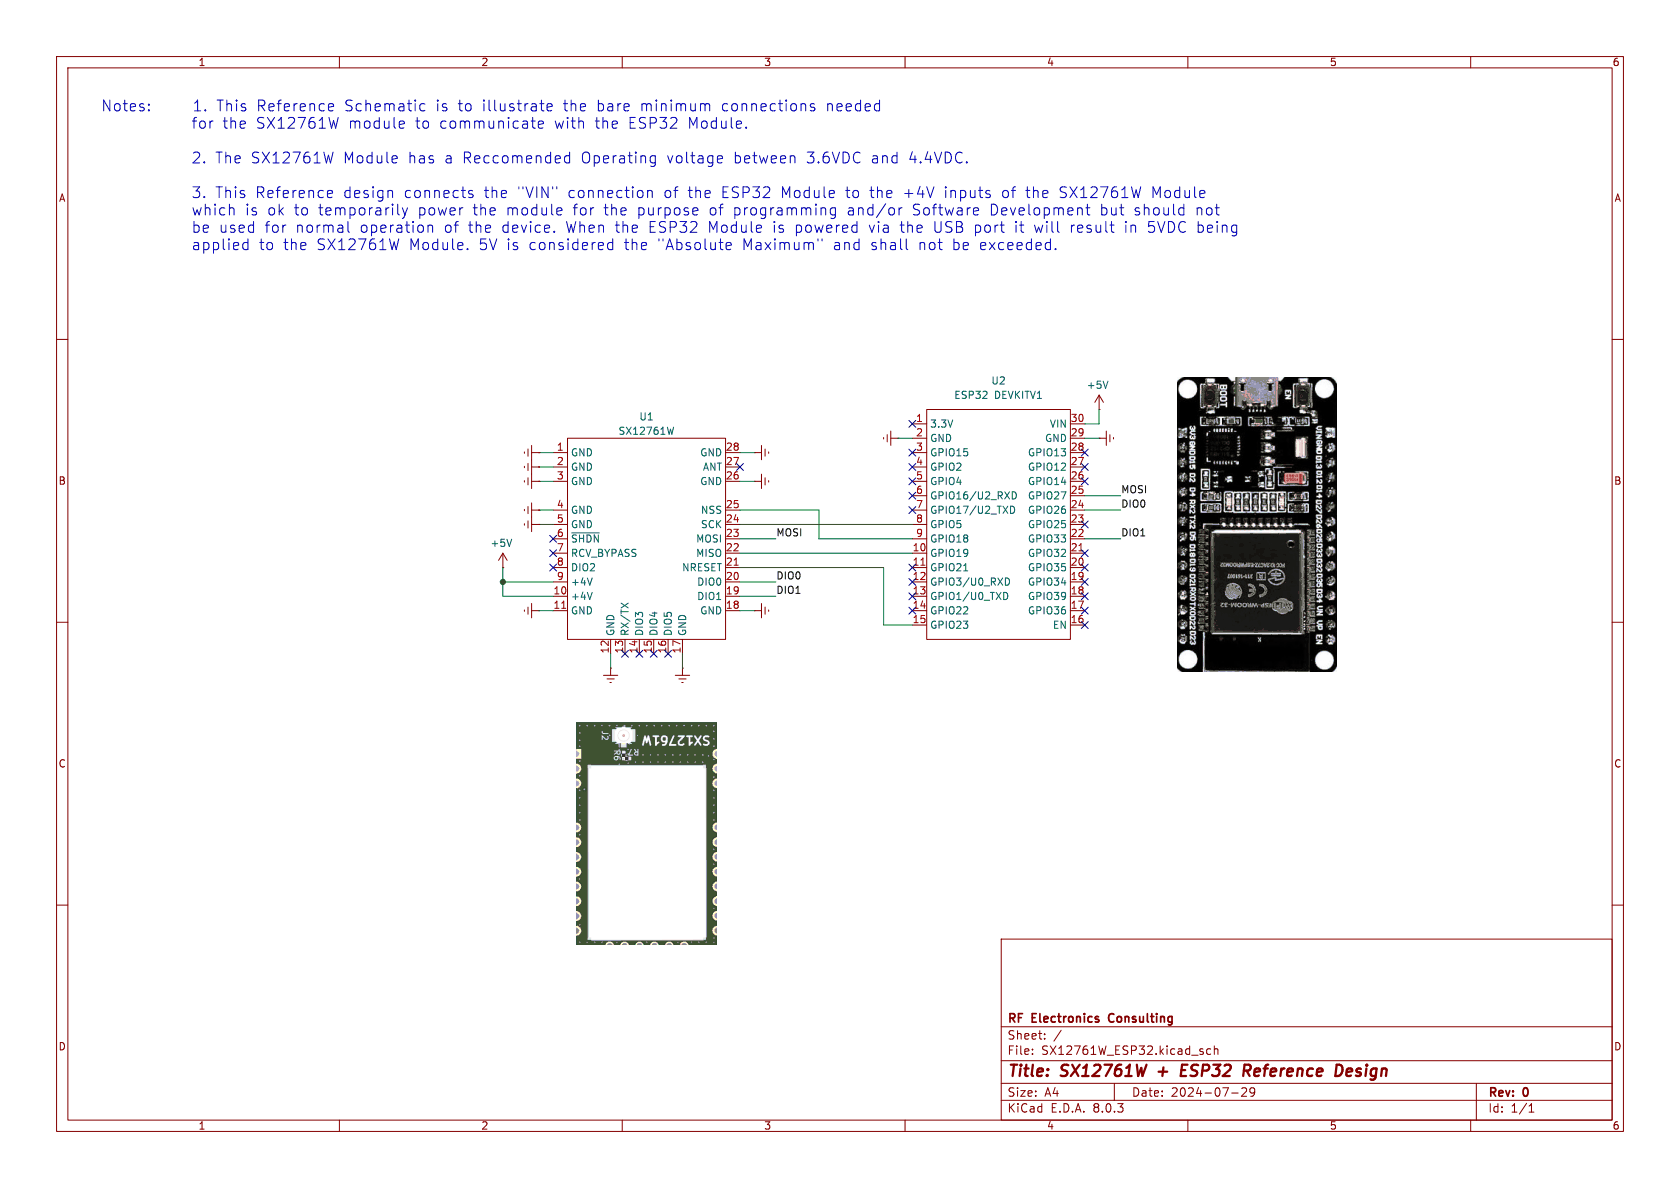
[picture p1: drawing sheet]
(kicad_sch
 (version 20231120)
 (generator "eeschema")
 (generator_version "8.0")
 (paper "A4")
 (title_block
  (title "SX12761W + ESP32 Reference Design")
  (date "2024-07-29")
  (rev "0")
  (company "RF Electronics Consulting"))
 (lib_symbols
  (symbol "RF_Electronics_Consulting:ESP_WROOM_32_ESP32_Development_Board" (exclude_from_sim no) (in_bom yes) (on_board yes)
   (property "Reference" "U2" (at 0 25.4 0) (effects (font (size 1.27 1.27))))
   (property "Value" "ESP32 DEVKITV1" (at 0 22.86 0) (effects (font (size 1.27 1.27))))
   (property "Footprint" "" (at 0 -10.16 0) (effects (font (size 1.27 1.27)) (hide yes)))
   (property "Datasheet" "" (at 0 -10.16 0) (effects (font (size 1.27 1.27)) (hide yes)))
   (property "Description" "" (at 0 -10.16 0) (effects (font (size 1.27 1.27)) (hide yes)))
   (symbol "ESP_WROOM_32_ESP32_Development_Board_0_1"
    (rectangle (start -12.7 20.32) (end 12.7 -20.32) (stroke (width 0) (type default)) (fill (type none))))
   (symbol "ESP_WROOM_32_ESP32_Development_Board_1_1"
    (pin power_out line (at -15.24 17.78 0) (length 2.54) (name "3.3V" (effects (font (size 1.27 1.27)))) (number "1" (effects (font (size 1.27 1.27)))))
    (pin bidirectional line (at -15.24 -5.08 0) (length 2.54) (name "GPIO19" (effects (font (size 1.27 1.27)))) (number "10" (effects (font (size 1.27 1.27)))))
    (pin bidirectional line (at -15.24 -7.62 0) (length 2.54) (name "GPIO21" (effects (font (size 1.27 1.27)))) (number "11" (effects (font (size 1.27 1.27)))))
    (pin bidirectional line (at -15.24 -10.16 0) (length 2.54) (name "GPIO3/U0_RXD" (effects (font (size 1.27 1.27)))) (number "12" (effects (font (size 1.27 1.27)))))
    (pin bidirectional line (at -15.24 -12.7 0) (length 2.54) (name "GPIO1/U0_TXD" (effects (font (size 1.27 1.27)))) (number "13" (effects (font (size 1.27 1.27)))))
    (pin bidirectional line (at -15.24 -15.24 0) (length 2.54) (name "GPIO22" (effects (font (size 1.27 1.27)))) (number "14" (effects (font (size 1.27 1.27)))))
    (pin bidirectional line (at -15.24 -17.78 0) (length 2.54) (name "GPIO23" (effects (font (size 1.27 1.27)))) (number "15" (effects (font (size 1.27 1.27)))))
    (pin input line (at 15.24 -17.78 180) (length 2.54) (name "EN" (effects (font (size 1.27 1.27)))) (number "16" (effects (font (size 1.27 1.27)))))
    (pin bidirectional line (at 15.24 -15.24 180) (length 2.54) (name "GPIO36" (effects (font (size 1.27 1.27)))) (number "17" (effects (font (size 1.27 1.27)))))
    (pin bidirectional line (at 15.24 -12.7 180) (length 2.54) (name "GPIO39" (effects (font (size 1.27 1.27)))) (number "18" (effects (font (size 1.27 1.27)))))
    (pin bidirectional line (at 15.24 -10.16 180) (length 2.54) (name "GPIO34" (effects (font (size 1.27 1.27)))) (number "19" (effects (font (size 1.27 1.27)))))
    (pin power_in line (at -15.24 15.24 0) (length 2.54) (name "GND" (effects (font (size 1.27 1.27)))) (number "2" (effects (font (size 1.27 1.27)))))
    (pin bidirectional line (at 15.24 -7.62 180) (length 2.54) (name "GPIO35" (effects (font (size 1.27 1.27)))) (number "20" (effects (font (size 1.27 1.27)))))
    (pin bidirectional line (at 15.24 -5.08 180) (length 2.54) (name "GPIO32" (effects (font (size 1.27 1.27)))) (number "21" (effects (font (size 1.27 1.27)))))
    (pin bidirectional line (at 15.24 -2.54 180) (length 2.54) (name "GPIO33" (effects (font (size 1.27 1.27)))) (number "22" (effects (font (size 1.27 1.27)))))
    (pin bidirectional line (at 15.24 0 180) (length 2.54) (name "GPIO25" (effects (font (size 1.27 1.27)))) (number "23" (effects (font (size 1.27 1.27)))))
    (pin bidirectional line (at 15.24 2.54 180) (length 2.54) (name "GPIO26" (effects (font (size 1.27 1.27)))) (number "24" (effects (font (size 1.27 1.27)))))
    (pin bidirectional line (at 15.24 5.08 180) (length 2.54) (name "GPIO27" (effects (font (size 1.27 1.27)))) (number "25" (effects (font (size 1.27 1.27)))))
    (pin bidirectional line (at 15.24 7.62 180) (length 2.54) (name "GPIO14" (effects (font (size 1.27 1.27)))) (number "26" (effects (font (size 1.27 1.27)))))
    (pin bidirectional line (at 15.24 10.16 180) (length 2.54) (name "GPIO12" (effects (font (size 1.27 1.27)))) (number "27" (effects (font (size 1.27 1.27)))))
    (pin bidirectional line (at 15.24 12.7 180) (length 2.54) (name "GPIO13" (effects (font (size 1.27 1.27)))) (number "28" (effects (font (size 1.27 1.27)))))
    (pin power_in line (at 15.24 15.24 180) (length 2.54) (name "GND" (effects (font (size 1.27 1.27)))) (number "29" (effects (font (size 1.27 1.27)))))
    (pin bidirectional line (at -15.24 12.7 0) (length 2.54) (name "GPIO15" (effects (font (size 1.27 1.27)))) (number "3" (effects (font (size 1.27 1.27)))))
    (pin power_out line (at 15.24 17.78 180) (length 2.54) (name "VIN" (effects (font (size 1.27 1.27)))) (number "30" (effects (font (size 1.27 1.27)))))
    (pin bidirectional line (at -15.24 10.16 0) (length 2.54) (name "GPIO2" (effects (font (size 1.27 1.27)))) (number "4" (effects (font (size 1.27 1.27)))))
    (pin bidirectional line (at -15.24 7.62 0) (length 2.54) (name "GPIO4" (effects (font (size 1.27 1.27)))) (number "5" (effects (font (size 1.27 1.27)))))
    (pin bidirectional line (at -15.24 5.08 0) (length 2.54) (name "GPIO16/U2_RXD" (effects (font (size 1.27 1.27)))) (number "6" (effects (font (size 1.27 1.27)))))
    (pin bidirectional line (at -15.24 2.54 0) (length 2.54) (name "GPIO17/U2_TXD" (effects (font (size 1.27 1.27)))) (number "7" (effects (font (size 1.27 1.27)))))
    (pin bidirectional line (at -15.24 0 0) (length 2.54) (name "GPIO5" (effects (font (size 1.27 1.27)))) (number "8" (effects (font (size 1.27 1.27)))))
    (pin bidirectional line (at -15.24 -2.54 0) (length 2.54) (name "GPIO18" (effects (font (size 1.27 1.27)))) (number "9" (effects (font (size 1.27 1.27)))))))
  (symbol "RF_Electronics_Consulting:SX12761W" (exclude_from_sim no) (in_bom yes) (on_board yes)
   (property "Reference" "U1" (at 0 21.59 0) (effects (font (size 1.27 1.27))))
   (property "Value" "SX12761W" (at 0 19.05 0) (effects (font (size 1.27 1.27))))
   (property "Footprint" "" (at -7.62 8.89 0) (effects (font (size 1.27 1.27)) (hide yes)))
   (property "Datasheet" "" (at -7.62 8.89 0) (effects (font (size 1.27 1.27)) (hide yes)))
   (property "Description" "" (at -7.62 8.89 0) (effects (font (size 1.27 1.27)) (hide yes)))
   (symbol "SX12761W_0_1"
    (rectangle (start -13.97 17.78) (end 13.97 -17.78) (stroke (width 0) (type default)) (fill (type none))))
   (symbol "SX12761W_1_1"
    (pin power_in line (at -16.51 15.24 0) (length 2.54) (name "GND" (effects (font (size 1.27 1.27)))) (number "1" (effects (font (size 1.27 1.27)))))
    (pin power_in line (at -16.51 -10.16 0) (length 2.54) (name "+4V" (effects (font (size 1.27 1.27)))) (number "10" (effects (font (size 1.27 1.27)))))
    (pin power_in line (at -16.51 -12.7 0) (length 2.54) (name "GND" (effects (font (size 1.27 1.27)))) (number "11" (effects (font (size 1.27 1.27)))))
    (pin power_in line (at -6.35 -20.32 90) (length 2.54) (name "GND" (effects (font (size 1.27 1.27)))) (number "12" (effects (font (size 1.27 1.27)))))
    (pin output line (at -3.81 -20.32 90) (length 2.54) (name "RX/TX" (effects (font (size 1.27 1.27)))) (number "13" (effects (font (size 1.27 1.27)))))
    (pin bidirectional line (at -1.27 -20.32 90) (length 2.54) (name "DIO3" (effects (font (size 1.27 1.27)))) (number "14" (effects (font (size 1.27 1.27)))))
    (pin bidirectional line (at 1.27 -20.32 90) (length 2.54) (name "DIO4" (effects (font (size 1.27 1.27)))) (number "15" (effects (font (size 1.27 1.27)))))
    (pin bidirectional line (at 3.81 -20.32 90) (length 2.54) (name "DIO5" (effects (font (size 1.27 1.27)))) (number "16" (effects (font (size 1.27 1.27)))))
    (pin power_in line (at 6.35 -20.32 90) (length 2.54) (name "GND" (effects (font (size 1.27 1.27)))) (number "17" (effects (font (size 1.27 1.27)))))
    (pin power_in line (at 16.51 -12.7 180) (length 2.54) (name "GND" (effects (font (size 1.27 1.27)))) (number "18" (effects (font (size 1.27 1.27)))))
    (pin bidirectional line (at 16.51 -10.16 180) (length 2.54) (name "DIO1" (effects (font (size 1.27 1.27)))) (number "19" (effects (font (size 1.27 1.27)))))
    (pin power_in line (at -16.51 12.7 0) (length 2.54) (name "GND" (effects (font (size 1.27 1.27)))) (number "2" (effects (font (size 1.27 1.27)))))
    (pin bidirectional line (at 16.51 -7.62 180) (length 2.54) (name "DIO0" (effects (font (size 1.27 1.27)))) (number "20" (effects (font (size 1.27 1.27)))))
    (pin input line (at 16.51 -5.08 180) (length 2.54) (name "NRESET" (effects (font (size 1.27 1.27)))) (number "21" (effects (font (size 1.27 1.27)))))
    (pin output line (at 16.51 -2.54 180) (length 2.54) (name "MISO" (effects (font (size 1.27 1.27)))) (number "22" (effects (font (size 1.27 1.27)))))
    (pin input line (at 16.51 0 180) (length 2.54) (name "MOSI" (effects (font (size 1.27 1.27)))) (number "23" (effects (font (size 1.27 1.27)))))
    (pin input line (at 16.51 2.54 180) (length 2.54) (name "SCK" (effects (font (size 1.27 1.27)))) (number "24" (effects (font (size 1.27 1.27)))))
    (pin input line (at 16.51 5.08 180) (length 2.54) (name "NSS" (effects (font (size 1.27 1.27)))) (number "25" (effects (font (size 1.27 1.27)))))
    (pin power_in line (at 16.51 10.16 180) (length 2.54) (name "GND" (effects (font (size 1.27 1.27)))) (number "26" (effects (font (size 1.27 1.27)))))
    (pin output line (at 16.51 12.7 180) (length 2.54) (name "ANT" (effects (font (size 1.27 1.27)))) (number "27" (effects (font (size 1.27 1.27)))))
    (pin power_in line (at 16.51 15.24 180) (length 2.54) (name "GND" (effects (font (size 1.27 1.27)))) (number "28" (effects (font (size 1.27 1.27)))))
    (pin power_in line (at -16.51 10.16 0) (length 2.54) (name "GND" (effects (font (size 1.27 1.27)))) (number "3" (effects (font (size 1.27 1.27)))))
    (pin power_in line (at -16.51 5.08 0) (length 2.54) (name "GND" (effects (font (size 1.27 1.27)))) (number "4" (effects (font (size 1.27 1.27)))))
    (pin power_in line (at -16.51 2.54 0) (length 2.54) (name "GND" (effects (font (size 1.27 1.27)))) (number "5" (effects (font (size 1.27 1.27)))))
    (pin input line (at -16.51 0 0) (length 2.54) (name "~{SHDN}" (effects (font (size 1.27 1.27)))) (number "6" (effects (font (size 1.27 1.27)))))
    (pin input line (at -16.51 -2.54 0) (length 2.54) (name "RCV_BYPASS" (effects (font (size 1.27 1.27)))) (number "7" (effects (font (size 1.27 1.27)))))
    (pin bidirectional line (at -16.51 -5.08 0) (length 2.54) (name "DIO2" (effects (font (size 1.27 1.27)))) (number "8" (effects (font (size 1.27 1.27)))))
    (pin power_in line (at -16.51 -7.62 0) (length 2.54) (name "+4V" (effects (font (size 1.27 1.27)))) (number "9" (effects (font (size 1.27 1.27)))))))
  (symbol "power:+5V"
   (power)
   (pin_numbers hide)
   (pin_names
    (offset 0) hide) (exclude_from_sim no) (in_bom yes) (on_board yes)
   (property "Reference" "#PWR" (at 0 -3.81 0) (effects (font (size 1.27 1.27)) (hide yes)))
   (property "Value" "+5V" (at 0 3.556 0) (effects (font (size 1.27 1.27))))
   (property "Footprint" "" (at 0 0 0) (effects (font (size 1.27 1.27)) (hide yes)))
   (property "Datasheet" "" (at 0 0 0) (effects (font (size 1.27 1.27)) (hide yes)))
   (property "Description" "Power symbol creates a global label with name \"+5V\"" (at 0 0 0) (effects (font (size 1.27 1.27)) (hide yes)))
   (symbol "+5V_0_1"
    (polyline (pts (xy -0.762 1.27) (xy 0 2.54)) (stroke (width 0) (type default)) (fill (type none)))
    (polyline (pts (xy 0 0) (xy 0 2.54)) (stroke (width 0) (type default)) (fill (type none)))
    (polyline (pts (xy 0 2.54) (xy 0.762 1.27)) (stroke (width 0) (type default)) (fill (type none))))
   (symbol "+5V_1_1"
    (pin power_in line (at 0 0 90) (length 0) (name "~" (effects (font (size 1.27 1.27)))) (number "1" (effects (font (size 1.27 1.27)))))))
  (symbol "power:GNDREF"
   (power)
   (pin_numbers hide)
   (pin_names
    (offset 0) hide) (exclude_from_sim no) (in_bom yes) (on_board yes)
   (property "Reference" "#PWR" (at 0 -6.35 0) (effects (font (size 1.27 1.27)) (hide yes)))
   (property "Value" "GNDREF" (at 0 -3.81 0) (effects (font (size 1.27 1.27))))
   (property "Footprint" "" (at 0 0 0) (effects (font (size 1.27 1.27)) (hide yes)))
   (property "Datasheet" "" (at 0 0 0) (effects (font (size 1.27 1.27)) (hide yes)))
   (property "Description" "Power symbol creates a global label with name \"GNDREF\" , reference supply ground" (at 0 0 0) (effects (font (size 1.27 1.27)) (hide yes)))
   (symbol "GNDREF_0_1"
    (polyline (pts (xy -0.635 -1.905) (xy 0.635 -1.905)) (stroke (width 0) (type default)) (fill (type none)))
    (polyline (pts (xy -0.127 -2.54) (xy 0.127 -2.54)) (stroke (width 0) (type default)) (fill (type none)))
    (polyline (pts (xy 0 -1.27) (xy 0 0)) (stroke (width 0) (type default)) (fill (type none)))
    (polyline (pts (xy 1.27 -1.27) (xy -1.27 -1.27)) (stroke (width 0) (type default)) (fill (type none))))
   (symbol "GNDREF_1_1"
    (pin power_in line (at 0 0 270) (length 0) (name "~" (effects (font (size 1.27 1.27)))) (number "1" (effects (font (size 1.27 1.27))))))))
 (junction
  (at 88.9 102.87)
  (diameter 0)
  (color 0 0 0 0))
 (no_connect
  (at 191.77 97.79))
 (no_connect
  (at 161.29 107.95))
 (no_connect
  (at 191.77 82.55))
 (no_connect
  (at 97.79 97.79))
 (no_connect
  (at 130.81 82.55))
 (no_connect
  (at 113.03 115.57))
 (no_connect
  (at 191.77 80.01))
 (no_connect
  (at 161.29 87.63))
 (no_connect
  (at 161.29 82.55))
 (no_connect
  (at 191.77 102.87))
 (no_connect
  (at 191.77 110.49))
 (no_connect
  (at 191.77 107.95))
 (no_connect
  (at 161.29 105.41))
 (no_connect
  (at 191.77 105.41))
 (no_connect
  (at 161.29 100.33))
 (no_connect
  (at 161.29 74.93))
 (no_connect
  (at 161.29 90.17))
 (no_connect
  (at 191.77 92.71))
 (no_connect
  (at 97.79 100.33))
 (no_connect
  (at 118.11 115.57))
 (no_connect
  (at 161.29 102.87))
 (no_connect
  (at 97.79 95.25))
 (no_connect
  (at 191.77 100.33))
 (no_connect
  (at 161.29 85.09))
 (no_connect
  (at 161.29 80.01))
 (no_connect
  (at 115.57 115.57))
 (no_connect
  (at 110.49 115.57))
 (no_connect
  (at 191.77 85.09))
 (wire
  (pts (xy 191.77 77.47) (xy 194.31 77.47))
  (stroke (width 0) (type default)))
 (wire
  (pts (xy 130.81 97.79) (xy 161.29 97.79))
  (stroke (width 0) (type default)))
 (wire
  (pts (xy 130.81 102.87) (xy 137.16 102.87))
  (stroke (width 0) (type default)))
 (wire
  (pts (xy 130.81 105.41) (xy 137.16 105.41))
  (stroke (width 0) (type default)))
 (wire
  (pts (xy 161.29 110.49) (xy 156.21 110.49))
  (stroke (width 0) (type default)))
 (wire
  (pts (xy 88.9 102.87) (xy 88.9 100.33))
  (stroke (width 0) (type default)))
 (wire
  (pts (xy 95.25 107.95) (xy 97.79 107.95))
  (stroke (width 0) (type default)))
 (wire
  (pts (xy 88.9 105.41) (xy 88.9 102.87))
  (stroke (width 0) (type default)))
 (wire
  (pts (xy 158.75 77.47) (xy 161.29 77.47))
  (stroke (width 0) (type default)))
 (wire
  (pts (xy 97.79 102.87) (xy 88.9 102.87))
  (stroke (width 0) (type default)))
 (wire
  (pts (xy 130.81 92.71) (xy 161.29 92.71))
  (stroke (width 0) (type default)))
 (wire
  (pts (xy 130.81 107.95) (xy 133.35 107.95))
  (stroke (width 0) (type default)))
 (wire
  (pts (xy 191.77 74.93) (xy 194.31 74.93))
  (stroke (width 0) (type default)))
 (wire
  (pts (xy 156.21 100.33) (xy 130.81 100.33))
  (stroke (width 0) (type default)))
 (wire
  (pts (xy 95.25 92.71) (xy 97.79 92.71))
  (stroke (width 0) (type default)))
 (wire
  (pts (xy 161.29 95.25) (xy 144.78 95.25))
  (stroke (width 0) (type default)))
 (wire
  (pts (xy 130.81 95.25) (xy 137.16 95.25))
  (stroke (width 0) (type default)))
 (wire
  (pts (xy 194.31 74.93) (xy 194.31 72.39))
  (stroke (width 0) (type default)))
 (wire
  (pts (xy 95.25 82.55) (xy 97.79 82.55))
  (stroke (width 0) (type default)))
 (wire
  (pts (xy 191.77 90.17) (xy 198.12 90.17))
  (stroke (width 0) (type default)))
 (wire
  (pts (xy 107.95 115.57) (xy 107.95 118.11))
  (stroke (width 0) (type default)))
 (wire
  (pts (xy 130.81 85.09) (xy 133.35 85.09))
  (stroke (width 0) (type default)))
 (wire
  (pts (xy 97.79 105.41) (xy 88.9 105.41))
  (stroke (width 0) (type default)))
 (wire
  (pts (xy 95.25 80.01) (xy 97.79 80.01))
  (stroke (width 0) (type default)))
 (wire
  (pts (xy 95.25 90.17) (xy 97.79 90.17))
  (stroke (width 0) (type default)))
 (wire
  (pts (xy 144.78 90.17) (xy 130.81 90.17))
  (stroke (width 0) (type default)))
 (wire
  (pts (xy 95.25 85.09) (xy 97.79 85.09))
  (stroke (width 0) (type default)))
 (wire
  (pts (xy 130.81 80.01) (xy 133.35 80.01))
  (stroke (width 0) (type default)))
 (wire
  (pts (xy 144.78 95.25) (xy 144.78 90.17))
  (stroke (width 0) (type default)))
 (wire
  (pts (xy 156.21 110.49) (xy 156.21 100.33))
  (stroke (width 0) (type default)))
 (wire
  (pts (xy 191.77 87.63) (xy 198.12 87.63))
  (stroke (width 0) (type default)))
 (wire
  (pts (xy 191.77 95.25) (xy 198.12 95.25))
  (stroke (width 0) (type default)))
 (wire
  (pts (xy 120.65 115.57) (xy 120.65 118.11))
  (stroke (width 0) (type default)))
 (image
  (at 222.25 92.71)
  (scale 0.489127)
  (data))
 (image
  (at 114.3 147.32)
  (scale 0.313313)
  (data))
 (text "Notes:     1. This Reference Schematic is to illustrate the bare minimum connections needed \n           for the SX12761W module to communicate with the ESP32 Module. \n\n           2. The SX12761W Module has a Reccomended Operating voltage between 3.6VDC and 4.4VDC.\n\n           3. This Reference design connects the \"VIN\" connection of the ESP32 Module to the +4V inputs of the SX12761W Module \n           which is ok to temporarily power the module for the purpose of programming and/or Software Development but should not \n           be used for normal operation of the device. When the ESP32 Module is powered via the USB port it will result in 5VDC being\n           applied to the SX12761W Module. 5V is considered the \"Absolute Maximum\" and shall not be exceeded."
  (exclude_from_sim no)
  (at 17.78 31.242 0)
  (effects (font (size 1.905 1.905)) (justify left)))
 (label "DIO0"
  (at 137.16 102.87 0)
  (fields_autoplaced yes)
  (effects (font (size 1.27 1.27)) (justify left bottom)))
 (label "MOSI"
  (at 198.12 87.63 0)
  (fields_autoplaced yes)
  (effects (font (size 1.27 1.27)) (justify left bottom)))
 (label "DIO1"
  (at 198.12 95.25 0)
  (fields_autoplaced yes)
  (effects (font (size 1.27 1.27)) (justify left bottom)))
 (label "DIO0"
  (at 198.12 90.17 0)
  (fields_autoplaced yes)
  (effects (font (size 1.27 1.27)) (justify left bottom)))
 (label "MOSI"
  (at 137.16 95.25 0)
  (fields_autoplaced yes)
  (effects (font (size 1.27 1.27)) (justify left bottom)))
 (label "DIO1"
  (at 137.16 105.41 0)
  (fields_autoplaced yes)
  (effects (font (size 1.27 1.27)) (justify left bottom)))
 (symbol
  (lib_id "power:GNDREF")
  (at 133.35 80.01 90)
  (unit 1)
  (exclude_from_sim no)
  (in_bom yes)
  (on_board yes)
  (dnp no)
  (fields_autoplaced yes)
  (property "Reference" "#PWR014" (at 139.7 80.01 0) (effects (font (size 1.27 1.27)) (hide yes)))
  (property "Value" "GNDREF" (at 137.16 80.0101 90) (effects (font (size 1.27 1.27)) (justify right) (hide yes)))
  (property "Footprint" "" (at 133.35 80.01 0) (effects (font (size 1.27 1.27)) (hide yes)))
  (property "Datasheet" "" (at 133.35 80.01 0) (effects (font (size 1.27 1.27)) (hide yes)))
  (property "Description" "Power symbol creates a global label with name \"GNDREF\" , reference supply ground" (at 133.35 80.01 0) (effects (font (size 1.27 1.27)) (hide yes)))
  (pin "1"))
 (symbol
  (lib_id "power:GNDREF")
  (at 95.25 85.09 270)
  (unit 1)
  (exclude_from_sim no)
  (in_bom yes)
  (on_board yes)
  (dnp no)
  (fields_autoplaced yes)
  (property "Reference" "#PWR06" (at 88.9 85.09 0) (effects (font (size 1.27 1.27)) (hide yes)))
  (property "Value" "GNDREF" (at 91.44 85.0899 90) (effects (font (size 1.27 1.27)) (justify right) (hide yes)))
  (property "Footprint" "" (at 95.25 85.09 0) (effects (font (size 1.27 1.27)) (hide yes)))
  (property "Datasheet" "" (at 95.25 85.09 0) (effects (font (size 1.27 1.27)) (hide yes)))
  (property "Description" "Power symbol creates a global label with name \"GNDREF\" , reference supply ground" (at 95.25 85.09 0) (effects (font (size 1.27 1.27)) (hide yes)))
  (pin "1"))
 (symbol
  (lib_id "power:GNDREF")
  (at 95.25 92.71 270)
  (unit 1)
  (exclude_from_sim no)
  (in_bom yes)
  (on_board yes)
  (dnp no)
  (fields_autoplaced yes)
  (property "Reference" "#PWR08" (at 88.9 92.71 0) (effects (font (size 1.27 1.27)) (hide yes)))
  (property "Value" "GNDREF" (at 91.44 92.7099 90) (effects (font (size 1.27 1.27)) (justify right) (hide yes)))
  (property "Footprint" "" (at 95.25 92.71 0) (effects (font (size 1.27 1.27)) (hide yes)))
  (property "Datasheet" "" (at 95.25 92.71 0) (effects (font (size 1.27 1.27)) (hide yes)))
  (property "Description" "Power symbol creates a global label with name \"GNDREF\" , reference supply ground" (at 95.25 92.71 0) (effects (font (size 1.27 1.27)) (hide yes)))
  (pin "1"))
 (symbol
  (lib_id "power:+5V")
  (at 88.9 100.33 0)
  (unit 1)
  (exclude_from_sim no)
  (in_bom yes)
  (on_board yes)
  (dnp no)
  (property "Reference" "#PWR015" (at 88.9 104.14 0) (effects (font (size 1.27 1.27)) (hide yes)))
  (property "Value" "+5V" (at 88.646 96.012 0) (effects (font (size 1.27 1.27))))
  (property "Footprint" "" (at 88.9 100.33 0) (effects (font (size 1.27 1.27)) (hide yes)))
  (property "Datasheet" "" (at 88.9 100.33 0) (effects (font (size 1.27 1.27)) (hide yes)))
  (property "Description" "Power symbol creates a global label with name \"+5V\"" (at 88.9 100.33 0) (effects (font (size 1.27 1.27)) (hide yes)))
  (pin "1"))
 (symbol
  (lib_id "power:GNDREF")
  (at 107.95 118.11 0)
  (unit 1)
  (exclude_from_sim no)
  (in_bom yes)
  (on_board yes)
  (dnp no)
  (fields_autoplaced yes)
  (property "Reference" "#PWR010" (at 107.95 124.46 0) (effects (font (size 1.27 1.27)) (hide yes)))
  (property "Value" "GNDREF" (at 107.9499 121.92 90) (effects (font (size 1.27 1.27)) (justify right) (hide yes)))
  (property "Footprint" "" (at 107.95 118.11 0) (effects (font (size 1.27 1.27)) (hide yes)))
  (property "Datasheet" "" (at 107.95 118.11 0) (effects (font (size 1.27 1.27)) (hide yes)))
  (property "Description" "Power symbol creates a global label with name \"GNDREF\" , reference supply ground" (at 107.95 118.11 0) (effects (font (size 1.27 1.27)) (hide yes)))
  (pin "1"))
 (symbol
  (lib_id "power:GNDREF")
  (at 133.35 85.09 90)
  (unit 1)
  (exclude_from_sim no)
  (in_bom yes)
  (on_board yes)
  (dnp no)
  (fields_autoplaced yes)
  (property "Reference" "#PWR013" (at 139.7 85.09 0) (effects (font (size 1.27 1.27)) (hide yes)))
  (property "Value" "GNDREF" (at 137.16 85.0901 90) (effects (font (size 1.27 1.27)) (justify right) (hide yes)))
  (property "Footprint" "" (at 133.35 85.09 0) (effects (font (size 1.27 1.27)) (hide yes)))
  (property "Datasheet" "" (at 133.35 85.09 0) (effects (font (size 1.27 1.27)) (hide yes)))
  (property "Description" "Power symbol creates a global label with name \"GNDREF\" , reference supply ground" (at 133.35 85.09 0) (effects (font (size 1.27 1.27)) (hide yes)))
  (pin "1"))
 (symbol
  (lib_id "power:+5V")
  (at 194.31 72.39 0)
  (unit 1)
  (exclude_from_sim no)
  (in_bom yes)
  (on_board yes)
  (dnp no)
  (property "Reference" "#PWR01" (at 194.31 76.2 0) (effects (font (size 1.27 1.27)) (hide yes)))
  (property "Value" "+5V" (at 194.056 68.072 0) (effects (font (size 1.27 1.27))))
  (property "Footprint" "" (at 194.31 72.39 0) (effects (font (size 1.27 1.27)) (hide yes)))
  (property "Datasheet" "" (at 194.31 72.39 0) (effects (font (size 1.27 1.27)) (hide yes)))
  (property "Description" "Power symbol creates a global label with name \"+5V\"" (at 194.31 72.39 0) (effects (font (size 1.27 1.27)) (hide yes)))
  (pin "1"))
 (symbol
  (lib_id "power:GNDREF")
  (at 95.25 107.95 270)
  (unit 1)
  (exclude_from_sim no)
  (in_bom yes)
  (on_board yes)
  (dnp no)
  (fields_autoplaced yes)
  (property "Reference" "#PWR09" (at 88.9 107.95 0) (effects (font (size 1.27 1.27)) (hide yes)))
  (property "Value" "GNDREF" (at 91.44 107.9499 90) (effects (font (size 1.27 1.27)) (justify right) (hide yes)))
  (property "Footprint" "" (at 95.25 107.95 0) (effects (font (size 1.27 1.27)) (hide yes)))
  (property "Datasheet" "" (at 95.25 107.95 0) (effects (font (size 1.27 1.27)) (hide yes)))
  (property "Description" "Power symbol creates a global label with name \"GNDREF\" , reference supply ground" (at 95.25 107.95 0) (effects (font (size 1.27 1.27)) (hide yes)))
  (pin "1"))
 (symbol
  (lib_id "power:GNDREF")
  (at 95.25 80.01 270)
  (unit 1)
  (exclude_from_sim no)
  (in_bom yes)
  (on_board yes)
  (dnp no)
  (fields_autoplaced yes)
  (property "Reference" "#PWR04" (at 88.9 80.01 0) (effects (font (size 1.27 1.27)) (hide yes)))
  (property "Value" "GNDREF" (at 91.44 80.0099 90) (effects (font (size 1.27 1.27)) (justify right) (hide yes)))
  (property "Footprint" "" (at 95.25 80.01 0) (effects (font (size 1.27 1.27)) (hide yes)))
  (property "Datasheet" "" (at 95.25 80.01 0) (effects (font (size 1.27 1.27)) (hide yes)))
  (property "Description" "Power symbol creates a global label with name \"GNDREF\" , reference supply ground" (at 95.25 80.01 0) (effects (font (size 1.27 1.27)) (hide yes)))
  (pin "1"))
 (symbol
  (lib_id "power:GNDREF")
  (at 158.75 77.47 270)
  (unit 1)
  (exclude_from_sim no)
  (in_bom yes)
  (on_board yes)
  (dnp no)
  (fields_autoplaced yes)
  (property "Reference" "#PWR03" (at 152.4 77.47 0) (effects (font (size 1.27 1.27)) (hide yes)))
  (property "Value" "GNDREF" (at 154.94 77.4701 90) (effects (font (size 1.27 1.27)) (justify right) (hide yes)))
  (property "Footprint" "" (at 158.75 77.47 0) (effects (font (size 1.27 1.27)) (hide yes)))
  (property "Datasheet" "" (at 158.75 77.47 0) (effects (font (size 1.27 1.27)) (hide yes)))
  (property "Description" "Power symbol creates a global label with name \"GNDREF\" , reference supply ground" (at 158.75 77.47 0) (effects (font (size 1.27 1.27)) (hide yes)))
  (pin "1"))
 (symbol
  (lib_id "RF_Electronics_Consulting:SX12761W")
  (at 114.3 95.25 0)
  (unit 1)
  (exclude_from_sim no)
  (in_bom yes)
  (on_board yes)
  (dnp no)
  (fields_autoplaced yes)
  (property "Reference" "U1" (at 114.3 73.66 0) (effects (font (size 1.27 1.27))))
  (property "Value" "SX12761W" (at 114.3 76.2 0) (effects (font (size 1.27 1.27))))
  (property "Footprint" "" (at 106.68 86.36 0) (effects (font (size 1.27 1.27)) (hide yes)))
  (property "Datasheet" "" (at 106.68 86.36 0) (effects (font (size 1.27 1.27)) (hide yes)))
  (property "Description" "" (at 106.68 86.36 0) (effects (font (size 1.27 1.27)) (hide yes)))
  (pin "21")
  (pin "7")
  (pin "4")
  (pin "2")
  (pin "15")
  (pin "22")
  (pin "6")
  (pin "18")
  (pin "20")
  (pin "5")
  (pin "16")
  (pin "9")
  (pin "8")
  (pin "19")
  (pin "12")
  (pin "14")
  (pin "24")
  (pin "13")
  (pin "23")
  (pin "27")
  (pin "11")
  (pin "3")
  (pin "17")
  (pin "10")
  (pin "26")
  (pin "1")
  (pin "25")
  (pin "28"))
 (symbol
  (lib_id "power:GNDREF")
  (at 95.25 82.55 270)
  (unit 1)
  (exclude_from_sim no)
  (in_bom yes)
  (on_board yes)
  (dnp no)
  (fields_autoplaced yes)
  (property "Reference" "#PWR05" (at 88.9 82.55 0) (effects (font (size 1.27 1.27)) (hide yes)))
  (property "Value" "GNDREF" (at 91.44 82.5499 90) (effects (font (size 1.27 1.27)) (justify right) (hide yes)))
  (property "Footprint" "" (at 95.25 82.55 0) (effects (font (size 1.27 1.27)) (hide yes)))
  (property "Datasheet" "" (at 95.25 82.55 0) (effects (font (size 1.27 1.27)) (hide yes)))
  (property "Description" "Power symbol creates a global label with name \"GNDREF\" , reference supply ground" (at 95.25 82.55 0) (effects (font (size 1.27 1.27)) (hide yes)))
  (pin "1"))
 (symbol
  (lib_id "power:GNDREF")
  (at 194.31 77.47 90)
  (unit 1)
  (exclude_from_sim no)
  (in_bom yes)
  (on_board yes)
  (dnp no)
  (fields_autoplaced yes)
  (property "Reference" "#PWR02" (at 200.66 77.47 0) (effects (font (size 1.27 1.27)) (hide yes)))
  (property "Value" "GNDREF" (at 198.12 77.4699 90) (effects (font (size 1.27 1.27)) (justify right) (hide yes)))
  (property "Footprint" "" (at 194.31 77.47 0) (effects (font (size 1.27 1.27)) (hide yes)))
  (property "Datasheet" "" (at 194.31 77.47 0) (effects (font (size 1.27 1.27)) (hide yes)))
  (property "Description" "Power symbol creates a global label with name \"GNDREF\" , reference supply ground" (at 194.31 77.47 0) (effects (font (size 1.27 1.27)) (hide yes)))
  (pin "1"))
 (symbol
  (lib_id "power:GNDREF")
  (at 120.65 118.11 0)
  (unit 1)
  (exclude_from_sim no)
  (in_bom yes)
  (on_board yes)
  (dnp no)
  (fields_autoplaced yes)
  (property "Reference" "#PWR011" (at 120.65 124.46 0) (effects (font (size 1.27 1.27)) (hide yes)))
  (property "Value" "GNDREF" (at 120.6499 121.92 90) (effects (font (size 1.27 1.27)) (justify right) (hide yes)))
  (property "Footprint" "" (at 120.65 118.11 0) (effects (font (size 1.27 1.27)) (hide yes)))
  (property "Datasheet" "" (at 120.65 118.11 0) (effects (font (size 1.27 1.27)) (hide yes)))
  (property "Description" "Power symbol creates a global label with name \"GNDREF\" , reference supply ground" (at 120.65 118.11 0) (effects (font (size 1.27 1.27)) (hide yes)))
  (pin "1"))
 (symbol
  (lib_id "power:GNDREF")
  (at 95.25 90.17 270)
  (unit 1)
  (exclude_from_sim no)
  (in_bom yes)
  (on_board yes)
  (dnp no)
  (fields_autoplaced yes)
  (property "Reference" "#PWR07" (at 88.9 90.17 0) (effects (font (size 1.27 1.27)) (hide yes)))
  (property "Value" "GNDREF" (at 91.44 90.1699 90) (effects (font (size 1.27 1.27)) (justify right) (hide yes)))
  (property "Footprint" "" (at 95.25 90.17 0) (effects (font (size 1.27 1.27)) (hide yes)))
  (property "Datasheet" "" (at 95.25 90.17 0) (effects (font (size 1.27 1.27)) (hide yes)))
  (property "Description" "Power symbol creates a global label with name \"GNDREF\" , reference supply ground" (at 95.25 90.17 0) (effects (font (size 1.27 1.27)) (hide yes)))
  (pin "1"))
 (symbol
  (lib_id "RF_Electronics_Consulting:ESP_WROOM_32_ESP32_Development_Board")
  (at 176.53 92.71 0)
  (unit 1)
  (exclude_from_sim no)
  (in_bom yes)
  (on_board yes)
  (dnp no)
  (fields_autoplaced yes)
  (property "Reference" "U2" (at 176.53 67.31 0) (effects (font (size 1.27 1.27))))
  (property "Value" "ESP32 DEVKITV1" (at 176.53 69.85 0) (effects (font (size 1.27 1.27))))
  (property "Footprint" "" (at 176.53 102.87 0) (effects (font (size 1.27 1.27)) (hide yes)))
  (property "Datasheet" "" (at 176.53 102.87 0) (effects (font (size 1.27 1.27)) (hide yes)))
  (property "Description" "" (at 176.53 102.87 0) (effects (font (size 1.27 1.27)) (hide yes)))
  (pin "14")
  (pin "12")
  (pin "13")
  (pin "10")
  (pin "20")
  (pin "27")
  (pin "30")
  (pin "7")
  (pin "15")
  (pin "16")
  (pin "19")
  (pin "29")
  (pin "2")
  (pin "22")
  (pin "17")
  (pin "24")
  (pin "5")
  (pin "11")
  (pin "8")
  (pin "18")
  (pin "21")
  (pin "4")
  (pin "3")
  (pin "28")
  (pin "9")
  (pin "23")
  (pin "25")
  (pin "26")
  (pin "1")
  (pin "6"))
 (symbol
  (lib_id "power:GNDREF")
  (at 133.35 107.95 90)
  (unit 1)
  (exclude_from_sim no)
  (in_bom yes)
  (on_board yes)
  (dnp no)
  (fields_autoplaced yes)
  (property "Reference" "#PWR012" (at 139.7 107.95 0) (effects (font (size 1.27 1.27)) (hide yes)))
  (property "Value" "GNDREF" (at 137.16 107.9501 90) (effects (font (size 1.27 1.27)) (justify right) (hide yes)))
  (property "Footprint" "" (at 133.35 107.95 0) (effects (font (size 1.27 1.27)) (hide yes)))
  (property "Datasheet" "" (at 133.35 107.95 0) (effects (font (size 1.27 1.27)) (hide yes)))
  (property "Description" "Power symbol creates a global label with name \"GNDREF\" , reference supply ground" (at 133.35 107.95 0) (effects (font (size 1.27 1.27)) (hide yes)))
  (pin "1"))
 (sheet_instances
  (path ""
   (page "1"))))
